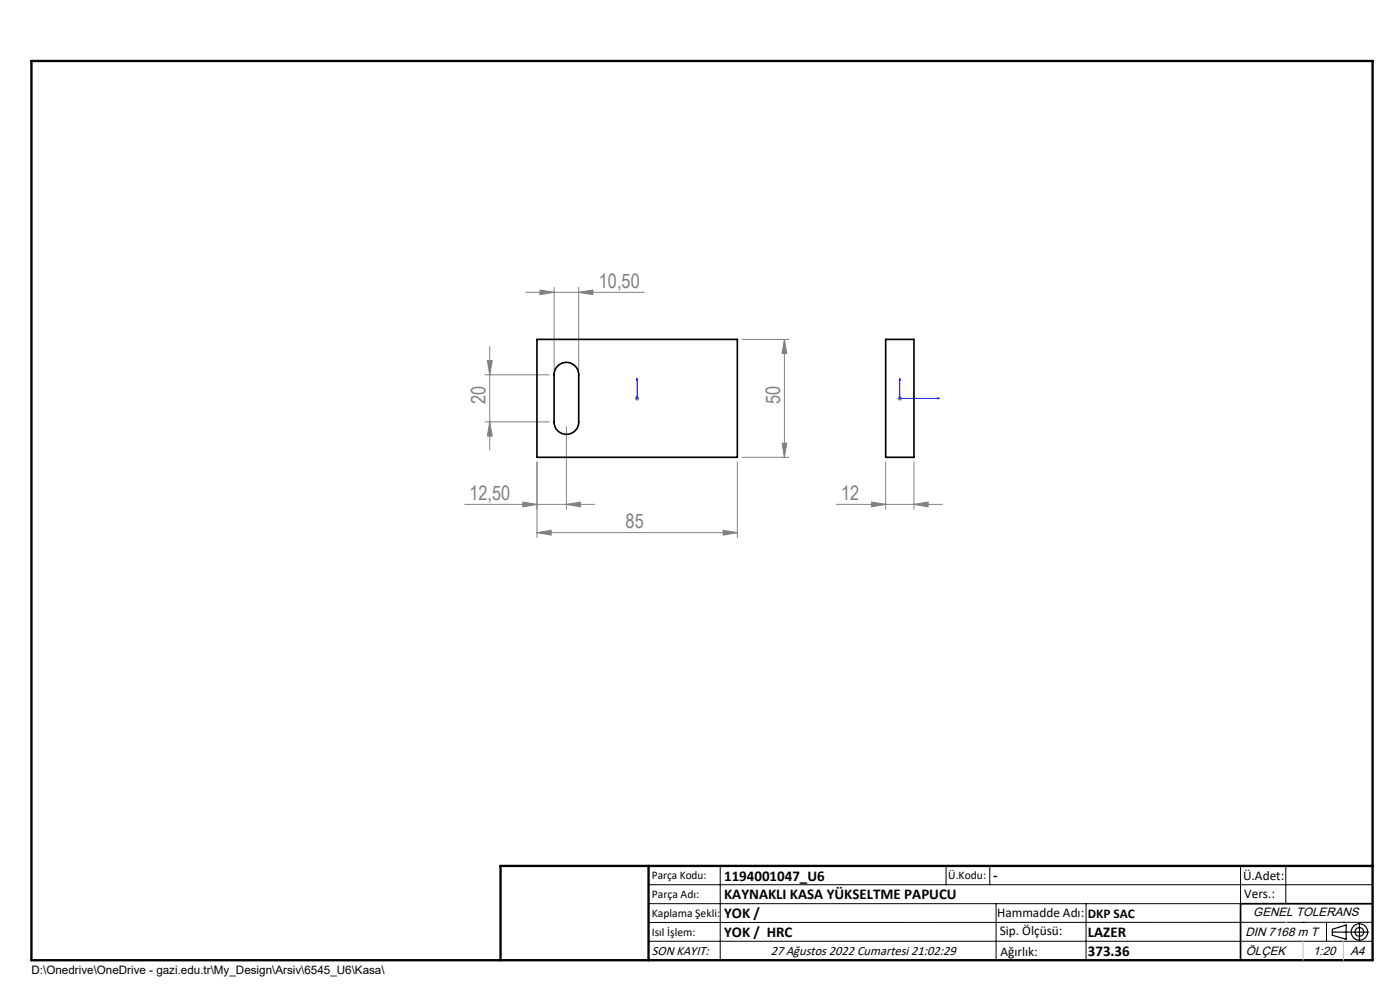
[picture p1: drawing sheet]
<svg xmlns="http://www.w3.org/2000/svg" width="297mm" height="210mm" viewBox="0 0 297 210" stroke-linecap="round" stroke-linejoin="round" font-family="sans-serif">
<g fill="none" stroke="#000" stroke-width=".25">
<path d="M282.6 197.7h7.8M282.6 197.1l3-.9v3l-3-.8zM288.4 195.8v3.8M106.2 203.7h185"/>
<circle cx="288.4" cy="197.7" r="1.74"/>
<circle cx="288.4" cy="197.7" r=".93"/>
</g>
<path d="M135.1 80.3v.4v-.4M135.1 84.4v.2zM135.1 84.5h.1M135.1 80.3v4.2M190.9 80.3l.1 .4h-.2zM190.9 80.3v4.2h8.4M198.9 84.4l.4 .1-.4 .1z" fill="none" stroke="#00f" stroke-width=".21"/>
<g fill="none" stroke="#808080" stroke-width=".21">
<path d="M102.9 79.5h13.6M103.4 76.5h1l-.5 3zM103.9 73.5v22M111.5 62h25.2M114.5 61.5l3 .5-3 .5zM117.5 61v17.5M122.8 62l3-.5v1zM122.8 61v17.5M157.4 72h10M166.4 72l.5 3h-1zM166.4 72v25M102.9 89.5h13.6"/>
<path d="M103.9 89.5l.5 3h-1zM113.9 98v16M120.2 90.5v17.5M134.7 84.5h.9M134.8 84.2l.7 .7M135.1 84v1M135.5 84.2l-.7 .7M156.4 98v16M157.4 97h10M165.9 94h1l-.5 3zM187.9 98v10M190.4 84.5h1"/>
<path d="M190.5 84.2l.7 .7M190.9 84v1M191.2 84.2l-.7 .7M193.9 98v10M98.6 107h27.6M110.9 106.5l3 .5-3 .5zM113.9 113l3-.5v1zM113.9 113h42.5M120.2 107l3-.5v1zM153.4 112.5l3 .5-3 .5zM177.5 107h22.4M184.9 106.5l3 .5-3 .5z"/>
<path d="M193.9 107l3-.5v1z"/>
</g>
<g fill="none" stroke="#000" stroke-width=".21">
<path d="M137.6 187.7h153.6M137.6 191.7h153.6M137.6 199.7h153.6M152.8 183.7v20M200.7 183.7v4M210 183.7v4M211.3 191.7v12M230.4 191.7v12M263.2 183.7v20M272.8 183.7v8M276.4 195.6h.1M281.4 195.6v4.1"/>
<path d="M285 195.6h.1M291.2 195.6l-153.6 .1"/>
</g>
<path d="M291.2 191.7h-28v12" fill="none" stroke="#000" stroke-width=".35"/>
<path d="M6.7 12.9h284.5v190.8h-284.5zM137.6 183.7v20M291.2 183.7h-185v20" fill="none" stroke="#000" stroke-width=".5"/>
<path d="M276.4 199.7v4M285 199.7v4" fill="none" stroke="#c0c0c0" stroke-width=".21"/>
<path d="M272.8 195.6h.1" fill="none" stroke="#c0c0c0" stroke-width=".25"/>
<g fill="#00f">
<path d="M135.1 80.3v.4zM135.1 84.4v.2z"/>
<path d="M190.9 80.3l-.1 .4h.2zM198.9 84.4v.2l.4-.1z"/>
</g>
<g fill="#808080">
<path d="M193.9 107l3-.5v1zM184.9 106.5l3 .5-3 .5z"/>
<path d="M113.9 113l3-.5v1zM153.4 112.5l3 .5-3 .5z"/>
<path d="M114.5 61.5l3 .5-3 .5zM122.8 62l3-.5v1z"/>
<path d="M120.2 107l3-.5v1zM110.9 106.5l3 .5-3 .5z"/>
<path d="M165.9 94h1l-.5 3zM166.4 72l.5 3h-1z"/>
<path d="M103.4 76.5h1l-.5 3zM103.9 89.5l.5 3h-1z"/>
</g>
<path d="M113.9 72h42.5v25h-42.5zM118.2 77.8a2.6 2.6 0 0 1 2.9-.8 2.6 2.6 0 0 1 1.7 2.5v10a2.61 2.61 0 0 1-2.6 2.6 2.61 2.61 0 0 1-2.7-2.6v-10.4l.3-.7zM187.9 72h6v25h-6z" fill="none" stroke="#000" stroke-width=".35"/>
<g font-size="4.2" fill="#808080">
<text x="127" y="61">10,50</text>
<text x="103" y="85.7" transform="rotate(-90 103 85.7)">20</text>
<text x="165.5" y="85.7" transform="rotate(-90 165.5 85.7)">50</text>
<text x="99.6" y="106">12,50</text>
<text x="178.5" y="106">12</text>
<text x="132.7" y="112">85</text>
</g>
<g font-size="3.2">
<text x="153.6" y="186.8">1194001047_U6</text>
<text x="153.6" y="190.8">KAYNAKLI KASA YÜKSELTME PAPUCU</text>
<text x="210.7" y="186.6">-</text>
<text x="153.6" y="194.8">YOK /</text>
<text x="153.6" y="198.8">YOK / HRC</text>
<text x="230.8" y="198.7">LAZER</text>
<text x="230.8" y="202.8">373.36</text>
</g>
<g font-size="2.8">
<text x="263.7" y="186.7">Ü.Adet:</text>
<text x="263.9" y="190.5">Vers.:</text>
<text x="211.5" y="194.5">Hammadde Adı:</text>
<text x="230.8" y="194.7">DKP SAC</text>
<text x="138.3" y="202.6">SON KAYIT:</text>
<text x="163.5" y="202.6">27 Ağustos 2022 Cumartesi 21:02:29</text>
<text x="212.1" y="198.4">Sip. Ölçüsü:</text>
<text x="212.2" y="202.7">Ağırlık:</text>
</g>
<g font-size="2.6">
<text x="265.9" y="194.4">GENEL TOLERANS</text>
<text x="264.2" y="198.5">DIN 7168 m T</text>
<text x="264.3" y="202.6">ÖLÇEK</text>
<text x="278.5" y="202.6">1:20</text>
<text x="286.5" y="202.6">A4</text>
</g>
<g font-size="2.5">
<text x="138.3" y="186.4">Parça Kodu:</text>
<text x="138.3" y="190.5">Parça Adı:</text>
<text x="201.2" y="186.5">Ü.Kodu:</text>
<text x="138.3" y="194.5">Kaplama Şekli:</text>
<text x="138.3" y="198.6">Isıl İşlem:</text>
<text x="6.7" y="206.7">D:\Onedrive\OneDrive - gazi.edu.tr\My_Design\Arsiv\6545_U6\Kasa\</text>
</g>
</svg>
